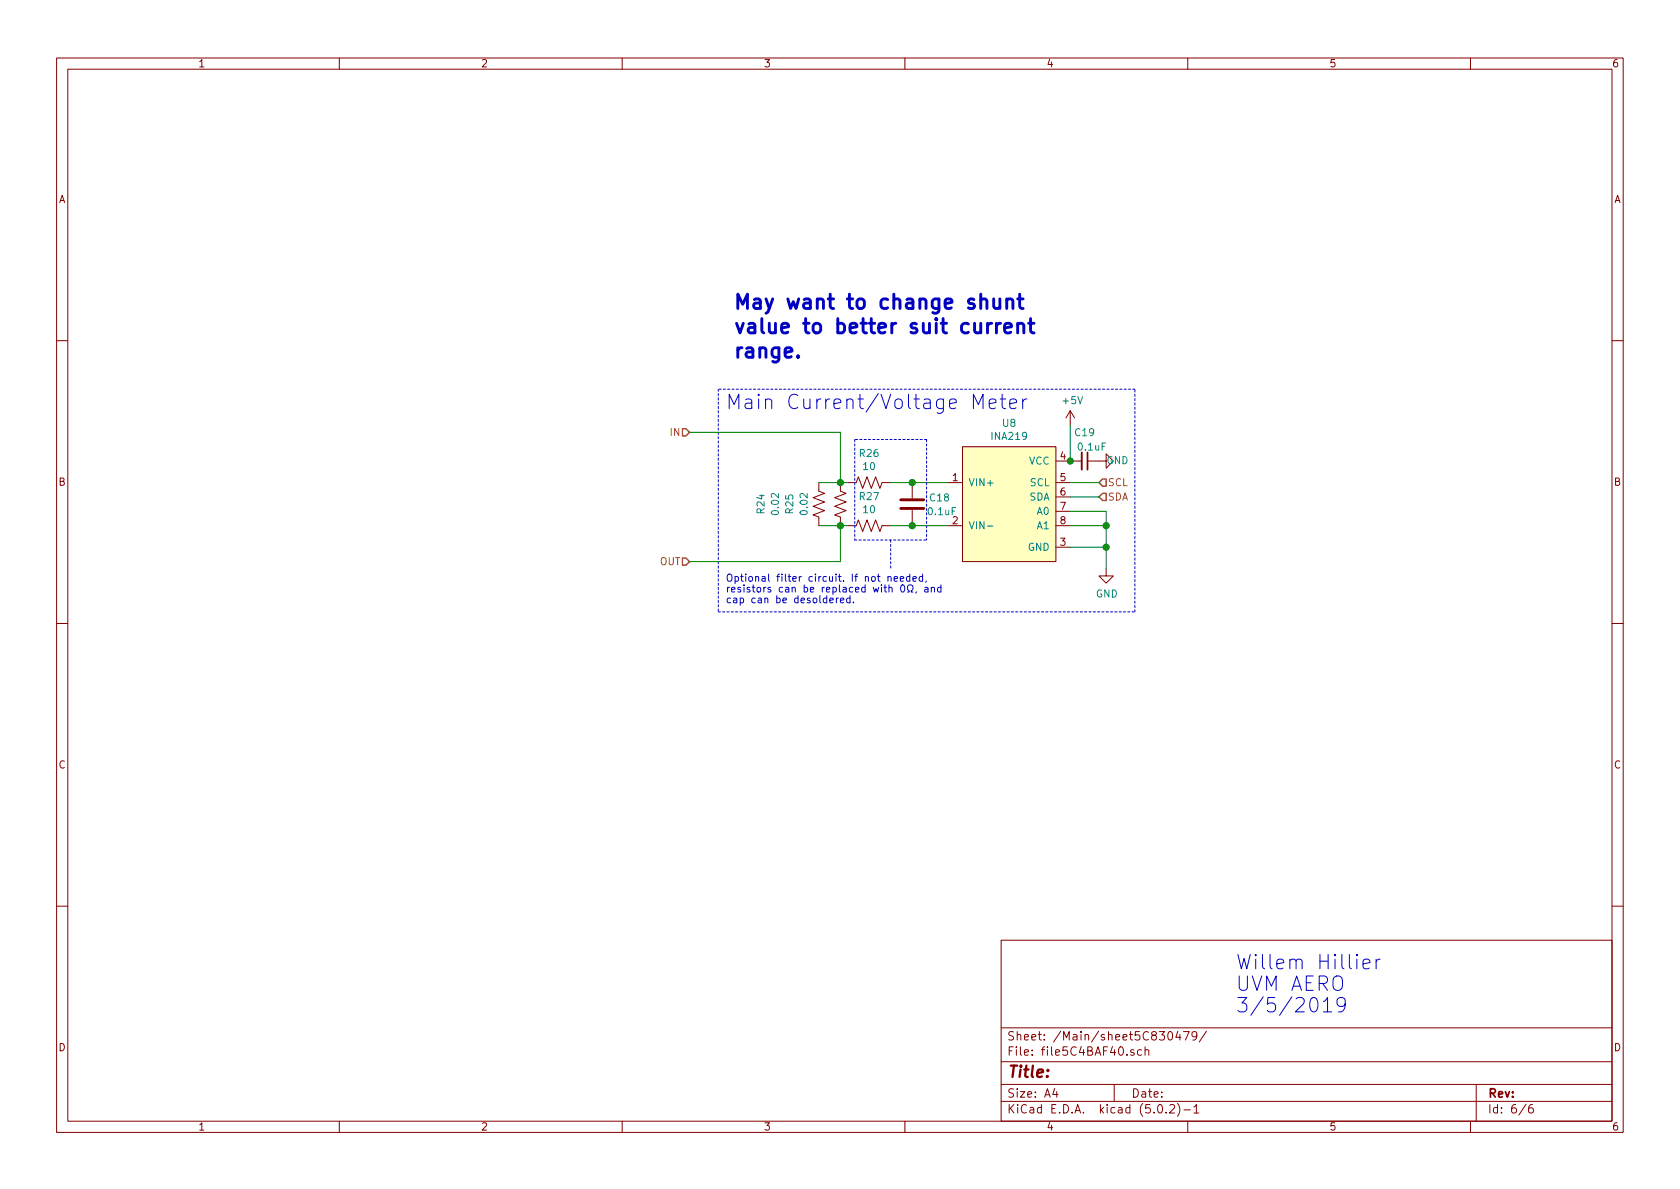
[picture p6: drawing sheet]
<svg xmlns="http://www.w3.org/2000/svg" width="297mm" height="210mm" viewBox="0 0 297 210" stroke-linecap="round" stroke-linejoin="round" font-family="sans-serif">
<g fill="none" stroke="#840000" stroke-width=".18">
<path d="M10 10.3h277v189.9h-277zM12 12.2h273v186.1h-273zM60 10.3v1.9M110 10.3v1.9M160 10.3v1.9M210 10.3v1.9M260 10.3v1.9M10 60.2h2M170.2 79h16.5v20.3h-16.5zM189.2 72.6l-.7 1.3M189.2 72.6v2.6M189.2 72.6l.8 1.3"/>
<path d="M285 60.2h2M144.8 85.3v1.6l1 .3-2 .8 2 .8-2 .7 2 .8-2 .8 1 .3v1.6M148.6 85.3v1.6l1 .3-2 .8 2 .8-2 .7 2 .8-2 .8 1 .3v1.6M149.9 85.3h1.5l.4-1 .7 2.1 .8-2.1 .8 2.1 .7-2.1 .8 2.1 .4-1.1h1.5M149.9 93h1.5l.4-1.1 .7 2.1 .8-2.1 .8 2.1 .7-2.1 .8 2.1 .4-1h1.5M161.3 85.3v2.8M161.3 90.2v2.8M167.6 85.3h2.6M167.6 93h2.6M186.7 85.3h2.5M186.7 93h2.5M186.7 96.8h2.5"/>
<path d="M186.7 81.5h4.6M186.7 87.9h2.5M186.7 90.4h2.5M192.3 81.5h3.3v-1.2l1.2 1.2-1.2 1.3v-1.3M10 110.3h2M195.6 100.6v1.2h1.2l-1.2 1.3-1.3-1.3h1.3M285 110.3h2M10 160.2h2M177 166.3h108v32h-108zM285 160.2h2M60 198.3v1.9M110 198.3v1.9"/>
<path d="M160 198.3v1.9M177 194.8h108M177 191.8h108M177 187.8h108M177 181.8h108M186.5 192.5l-.4 1h1M186.8 193v1M197 191.8v3M200.5 185.7a.37 .37 0 0 0-.6 .1l.1 .2 .5 .2 .1 .1-.3 .3-.4-.1M201.8 185.7l-.4-.1-.3 .3 .1 .6 .2 .1 .4-.1M202.5 185.7a.37 .37 0 0 1 .6 .1v.8M202.5 185.1v1.5"/>
<path d="M204.8 195.5l.4-.2a.94 .94 0 0 1 0 1.5 .79 .79 0 0 1-.4-1.3zM206.2 196.7v.1M206.6 182.6l.4-.2a.94 .94 0 0 1 0 1.5 .82 .82 0 0 1-.4-1.3zM206.8 195.5l.2-.2h.4l.2 .2 .1 .3-.1 .2-.8 .8h.9M208.2 195.1a1.71 1.71 0 0 1 0 2.3M208.3 182.3l-.4 1.1h.9M208.6 182.9v1M209.2 182.4h1.1l-.7 1.5M209.3 196.3h1.2M210 198.3v1.9M211.1 195.8l.4-.5v1.5M211.1 196.8h.9"/>
<path d="M211.6 183.1l-.3 .3-.4-.1-.2-.2v-.4l.2-.2 .4-.1 .2 .2a1.19 1.19 0 0 1-.2 1.2l-.4 .1M213.3 182.3l-1.3 2M260 198.3v1.9M261 191.8v6.5M269.8 195.2l-1.2 2M271 195.3a.62 .62 0 0 0-.7 .7v.7l.3 .1 .4-.1 .1-.5-.1-.2-.4-.1-.3 .3"/>
</g>
<path d="M170.2 79h16.5v20.3h-16.5z" fill="#ffffc2" stroke="#ffffc2" stroke-width=".18"/>
<path d="M174.6 93h1" fill="none" stroke="#008484" stroke-width=".18"/>
<g fill="none" stroke="#0000c2" stroke-width=".51">
<path d="M175.3 57.2a.69 .69 0 0 0-.7 .5M175.7 52.9v1.3l.1 .2a.66 .66 0 0 0 1-.1M176.2 57.2v1.7M176.8 52.9v1.7M176.9 57.2a.69 .69 0 0 0-.7 .5M177.6 58l1.2-.2-.1-.5-.7-.1-.4 .3v1l.1 .2 .3 .2 .7-.2M178 53.1a.63 .63 0 0 1 1.1 .1v1.4M178 52.9v1.7M179.9 57.4a.66 .66 0 0 1 1-.1l.1 .2v1.4M179.9 52.9h1M179.9 57.2v1.7M180.3 52v2.2l.1 .2 .5 .2"/>
<path d="M181.9 57.2h.9M182.2 56.3v2.2l.1 .2 .5 .2M141.1 62.9l.1 .2-.1 .1-.1-.1 .1-.2v.3"/>
</g>
<path d="M121.9 76.4h26.7v8.9M189.2 75.2v6.3M144.8 93h5.1M144.8 85.3h5.1M148.6 93v6.3h-26.7M157.5 93h10.1M157.5 85.3h10.1M189.2 90.4h6.4v10.2M189.2 96.8h6.4M189.2 93h6.4M189.2 85.3h5.1M189.2 87.9h5.1" fill="none" stroke="#008400" stroke-width=".18"/>
<g fill="#008400" stroke="#008400" stroke-width=".25">
<circle cx="195.6" cy="96.8" r=".51"/>
<circle cx="195.6" cy="93" r=".51"/>
<circle cx="148.6" cy="85.3" r=".51"/>
<circle cx="148.6" cy="93" r=".51"/>
<circle cx="161.3" cy="85.3" r=".51"/>
<circle cx="161.3" cy="93" r=".51"/>
<circle cx="189.2" cy="81.5" r=".51"/>
</g>
<path d="M127 68.8v39.4M151.1 77.7v17.8M163.8 77.7h-12.7M163.8 77.7v17.8M200.7 68.8h-73.7M151.1 95.5h12.7M157.5 95.5v5.1M127 108.2h73.7M200.7 108.2v-39.4" fill="none" stroke="#0000c2" stroke-width=".18" stroke-dasharray=".4 .4"/>
<g fill="none" stroke="#0000c2" stroke-width=".18">
<path d="M172.1 72.3v-2.6l.9 1.8 .8-1.8v2.6M174.9 71.4l1.2-.2-.1-.5-.7-.1-.4 .3v1l.1 .2 .3 .2 .7-.2M176.8 70.6h1M177.2 69.7v2.2l.1 .2 .5 .2M178.5 71.4l1.2-.2-.1-.5-.7-.1-.3 .1-.1 .2 .1 1.2 .3 .2 .7-.2M180.8 70.6v1.7M181.6 70.6a.69 .69 0 0 0-.8 .4M146.7 106.2l.6-.1v-.3h-.4l-.2 .1 .1 .6h.5M147.9 105.8v.8M148.2 105.8h-.2l-.1 .2M148.6 106.2l.6-.1-.1-.3h-.3l-.2 .1 .1 .6h.4M150.3 105.8h-.4l-.2 .2 .1 .5h.5"/>
<path d="M150.3 105.3v1.3M150.9 106.5v.1M157 102.1l.2-.2 .3 .1 .1 .8M157 101.9v.9M157.2 104l.2-.1h.3v.8M158.1 102.4l.6-.1-.1-.3-.3-.1-.2 .2v.6h.5M159.2 102.4l.6-.1-.1-.3-.3-.1-.2 .2v.6h.5M159.4 103.6l.1-.2a.67 .67 0 0 1 .5 .7 .67 .67 0 0 1-.5 .6l-.3-.5zM160.5 104.7h.3v-.2a.54 .54 0 0 1-.3-.8 .54 .54 0 0 1 .7-.2 .59 .59 0 0 1-.1 1v.2h.3M160.9 102l-.4-.1-.2 .3 .1 .5h.5M160.9 101.5v1.3M161.4 102.4l.6-.1v-.3l-.4-.1-.2 .2 .1 .6h.5"/>
<path d="M162 104.6l-.1 .3M163.1 102l-.4-.1-.2 .3 .1 .5h.5M163.1 101.5v1.3M163.5 103.9h.5l.1 .8M163.8 102.7l-.1 .3M164.1 104.2h-.4l-.2 .2v.2h.6M164.7 104l.2-.1h.3v.8M164.7 103.9v.8M166.4 103.9h-.4l-.2 .2 .1 .5h.5M166.4 103.4v1.3M234 177.1l.2-.1 .5-.6v2.5M234 178.9h1.4"/>
<path d="M237.8 177.5l-.1 .2-.3 .3-.7-.2-.3-.3v-.6l.3-.4a.83 .83 0 0 1 1 .1 1.69 1.69 0 0 1-.6 2.3h-.4M241 170.5l1.2-.3-.1-.5-.7-.1-.4 .4v.9l.1 .3 .3 .1 .7-.1M243.3 169.6v1.7M244 169.6a.64 .64 0 0 0-.7 .5"/>
</g>
<path d="M159.3 89.9h4M159.3 88.4h4" fill="none" stroke="#840000" stroke-width=".51"/>
<path d="M191.3 80v3.1" fill="none" stroke="#840000" stroke-width=".33"/>
<path d="M192.3 80v3.1" fill="none" stroke="#840000" stroke-width=".3"/>
<path d="M120.6 75.8h.7l.6 .6-.6 .7h-.7zM120.6 98.7h.7l.6 .6-.6 .6h-.7zM194.9 84.7h.7v1.3h-.7l-.6-.7zM194.9 87.2h.7v1.3h-.7l-.6-.6z" fill="none" stroke="#848400" stroke-width=".25"/>
<g font-size="3.5" fill="#0000c2">
<text x="129.5" y="54.7">May want to change shunt</text>
<text x="129.5" y="59">value to better suit current</text>
<text x="129.5" y="63.3">range.</text>
<text x="128.3" y="72.4">Main Current/Voltage Meter</text>
<text x="218.4" y="171.4">Willem Hillier</text>
<text x="218.4" y="175.3">UVM AERO</text>
<text x="218.4" y="179.1">3/5/2019</text>
</g>
<text font-size="2.8" fill="#840000" x="178" y="190.5">Title:</text>
<g font-size="2.1" fill="#840000">
<text x="178" y="184">Sheet: /Main/sheet5C830479/</text>
<text x="178" y="186.7">File: file5C4BAF40.sch</text>
<text x="178" y="196.9">KiCad E.D.A. kicad (5.0.2)-1</text>
<text x="178" y="194.1">Size: A4</text>
<text x="200" y="194.1">Date:</text>
<text x="263" y="194.1">Rev:</text>
<text x="263" y="196.9">Id: 6/6</text>
</g>
<g font-size="1.8" fill="#840000">
<text x="35" y="11.9">1</text>
<text x="85" y="11.9">2</text>
<text x="135" y="11.9">3</text>
<text x="185" y="11.9">4</text>
<text x="235" y="11.9">5</text>
<text x="285" y="11.9">6</text>
<text x="10.4" y="35.9">A</text>
<text x="285.4" y="35.9">A</text>
<text x="187.5" y="81.3">4</text>
<text x="10.4" y="85.9">B</text>
<text x="168.4" y="85.1">1</text>
<text x="187.5" y="85.1">5</text>
<text x="187.5" y="87.6">6</text>
<text x="285.4" y="85.9">B</text>
<text x="168.4" y="92.7">2</text>
<text x="187.5" y="90.2">7</text>
<text x="187.5" y="92.7">8</text>
<text x="187.5" y="96.5">3</text>
<text x="10.4" y="135.9">C</text>
<text x="285.4" y="135.9">C</text>
<text x="10.4" y="185.9">D</text>
<text x="285.4" y="185.9">D</text>
<text x="35" y="199.9">1</text>
<text x="85" y="199.9">2</text>
<text x="135" y="199.9">3</text>
<text x="185" y="199.9">4</text>
<text x="235" y="199.9">5</text>
<text x="285" y="199.9">6</text>
</g>
<g font-size="1.8" fill="#008484">
<text x="188" y="71.5">+5V</text>
<text x="175.4" y="77.8">INA219</text>
<text x="177.3" y="75.5">U8</text>
<text x="190.1" y="77.1">C19</text>
<text x="152" y="80.8">R26</text>
<text x="152.7" y="83.1">10</text>
<text x="181.9" y="82.2">VCC</text>
<text x="190.7" y="79.7">0.1uF</text>
<text x="195.6" y="82.1">GND</text>
<text x="152" y="88.4">R27</text>
<text x="164.5" y="88.7">C18</text>
<text x="171.2" y="86">VIN+</text>
<text x="181.9" y="88.5">SDA</text>
<text x="182.1" y="86">SCL</text>
<text x="135.2" y="90.8" transform="rotate(-90 135.2 90.8)">R24</text>
<text x="137.7" y="90.9" transform="rotate(-90 137.7 90.9)">0.02</text>
<text x="140.3" y="90.8" transform="rotate(-90 140.3 90.8)">R25</text>
<text x="142.8" y="90.9" transform="rotate(-90 142.8 90.9)">0.02</text>
<text x="152.7" y="90.7">10</text>
<text x="164.2" y="91.1">0.1uF</text>
<text x="171.2" y="93.6">VIN-</text>
<text x="183.4" y="91.1">A0</text>
<text x="183.4" y="93.6">A1</text>
<text x="181.7" y="97.4">GND</text>
<text x="193.8" y="105.7">GND</text>
</g>
<g font-size="1.8" fill="#848400">
<text x="118.6" y="77.1">IN</text>
<text x="195.8" y="86">SCL</text>
<text x="195.8" y="88.5">SDA</text>
<text x="116.7" y="99.9">OUT</text>
</g>
<g font-size="1.8" fill="#0000c2">
<text x="128.3" y="102.9">Optional filter circuit. If not needed,</text>
<text x="128.3" y="104.8">resistors can be replaced with 0, and</text>
<text x="128.3" y="106.7">cap can be desoldered.</text>
</g>
</svg>
